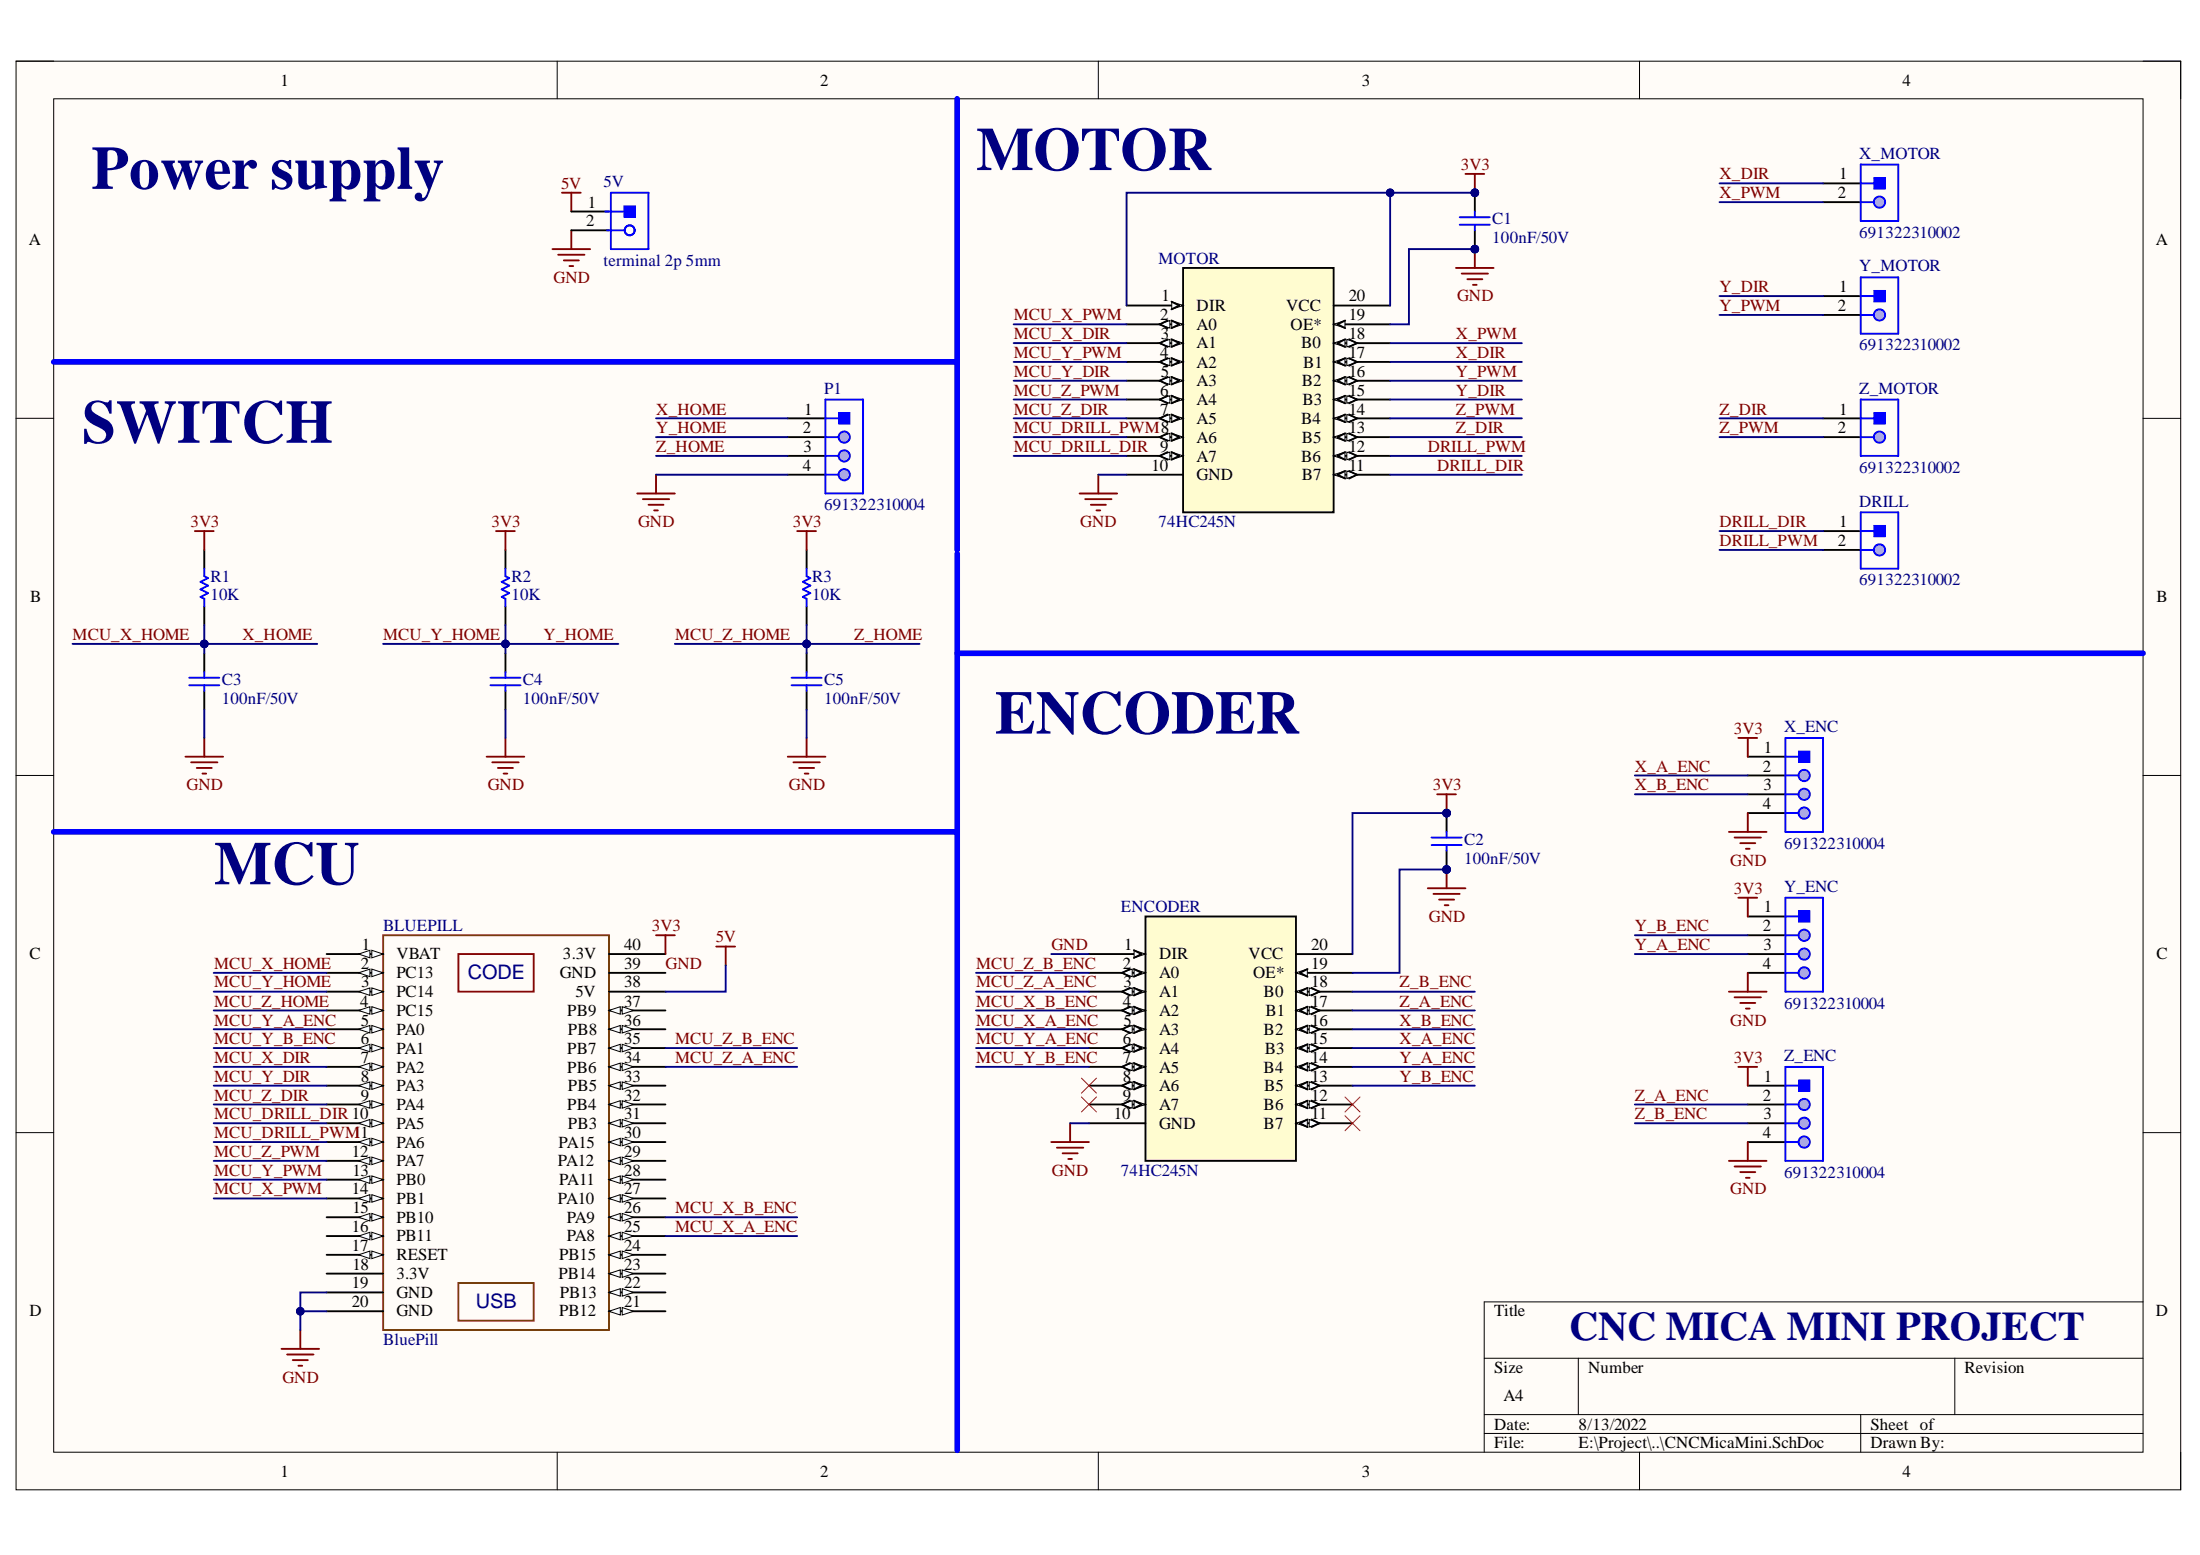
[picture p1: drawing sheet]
# Altium project CNCMicaMini.PrjPcb
1 sheet, 20 parts. Net scope: global (net labels, ports and power ports of the same name join across sheets).
Board files: CNCMicaMini_Pre.PcbDoc, CNCMicaMini.PcbDoc

## Sheet CNCMicaMini.SchDoc
size A4; SheetNumber: 1; SheetTotal: 1

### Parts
5V  terminal 2p 5mm  [terminal 2p 5mm]
BLUEPILL  BluePill  [BlUEPILL]
C1  value 100nF/50V  [CAP-SM-0805]  (hidden comment: Cap-100nF-50V-0805)
C2  value 100nF/50V  [CAP-SM-0805]  (hidden comment: Cap-100nF-50V-0805)
C3  value 100nF/50V  [CAP-SM-0805]  (hidden comment: Cap-100nF-50V-0805)
C4  value 100nF/50V  [CAP-SM-0805]  (hidden comment: Cap-100nF-50V-0805)
C5  value 100nF/50V  [CAP-SM-0805]  (hidden comment: Cap-100nF-50V-0805)
DRILL  691322310002  [691322310002]
ENCODER  74HC245N  [74HC245N]
MOTOR  74HC245N  [74HC245N]
P1  691322310004  [691322310004]
R1  value 10K  [RES-SM-0805]  (hidden comment: Res-10k-0805)
R2  value 10K  [RES-SM-0805]  (hidden comment: Res-10k-0805)
R3  value 10K  [RES-SM-0805]  (hidden comment: Res-10k-0805)
X_ENC  691322310004  [691322310004]
X_MOTOR  691322310002  [691322310002]
Y_ENC  691322310004  [691322310004]
Y_MOTOR  691322310002  [691322310002]
Z_ENC  691322310004  [691322310004]
Z_MOTOR  691322310002  [691322310002]

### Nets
3V3: BLUEPILL.40(3.3V) C1.2 C2.2 ENCODER.20(VCC) MOTOR.1(DIR) MOTOR.20(VCC) R1.2 R2.2 R3.2 X_ENC.1 Y_ENC.1 Z_ENC.1
5V: 5V.1 BLUEPILL.38(5V)
GND: 5V.2 BLUEPILL.19(GND) BLUEPILL.20(GND) BLUEPILL.39(GND) C1.1 C2.1 C3.1 C4.1 C5.1 ENCODER.1(DIR) ENCODER.10(GND) ENCODER.19(OE*) MOTOR.10(GND) MOTOR.19(OE*) P1.4 X_ENC.4 Y_ENC.4 Z_ENC.4
DRILL_DIR: DRILL.1 MOTOR.11(B7)
DRILL_PWM: DRILL.2 MOTOR.12(B6)
MCU_DRILL_DIR: BLUEPILL.10(PA5) MOTOR.9(A7)
MCU_DRILL_PWM: BLUEPILL.11(PA6) MOTOR.8(A6)
MCU_X_A_ENC: BLUEPILL.25(PA8) ENCODER.5(A3)
MCU_X_B_ENC: BLUEPILL.26(PA9) ENCODER.4(A2)
MCU_X_DIR: BLUEPILL.7(PA2) MOTOR.3(A1)
MCU_X_HOME: BLUEPILL.2(PC13) C3.2 P1.1 R1.1  [also labelled X_HOME]
MCU_X_PWM: BLUEPILL.14(PB1) MOTOR.2(A0)
MCU_Y_A_ENC: BLUEPILL.5(PA0) ENCODER.6(A4)
MCU_Y_B_ENC: BLUEPILL.6(PA1) ENCODER.7(A5)
MCU_Y_DIR: BLUEPILL.8(PA3) MOTOR.5(A3)
MCU_Y_HOME: BLUEPILL.3(PC14) C4.2 P1.2 R2.1  [also labelled Y_HOME]
MCU_Y_PWM: BLUEPILL.13(PB0) MOTOR.4(A2)
MCU_Z_A_ENC: BLUEPILL.34(PB6) ENCODER.3(A1)
MCU_Z_B_ENC: BLUEPILL.35(PB7) ENCODER.2(A0)
MCU_Z_DIR: BLUEPILL.9(PA4) MOTOR.7(A5)
MCU_Z_HOME: BLUEPILL.4(PC15) C5.2 P1.3 R3.1  [also labelled Z_HOME]
MCU_Z_PWM: BLUEPILL.12(PA7) MOTOR.6(A4)
X_A_ENC: ENCODER.15(B3) X_ENC.2
X_B_ENC: ENCODER.16(B2) X_ENC.3
X_DIR: MOTOR.17(B1) X_MOTOR.1
X_PWM: MOTOR.18(B0) X_MOTOR.2
Y_A_ENC: ENCODER.14(B4) Y_ENC.3
Y_B_ENC: ENCODER.13(B5) Y_ENC.2
Y_DIR: MOTOR.15(B3) Y_MOTOR.1
Y_PWM: MOTOR.16(B2) Y_MOTOR.2
Z_A_ENC: ENCODER.17(B1) Z_ENC.2
Z_B_ENC: ENCODER.18(B0) Z_ENC.3
Z_DIR: MOTOR.13(B5) Z_MOTOR.1
Z_PWM: MOTOR.14(B4) Z_MOTOR.2

Not connected (* = marked no-connect by the designer): BLUEPILL 1(VBAT) 15(PB10) 16(PB11) 17(RESET) 18(3.3V) 21(PB12) 22(PB13) 23(PB14) 24(PB15) 27(PA10) 28(PA11) 29(PA12) 30(PA15) 31(PB3) 32(PB4) 33(PB5) 36(PB8) 37(PB9); ENCODER 8(A6)* 9(A7)* 11(B7)* 12(B6)*

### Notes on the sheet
- Power supply
- MOTOR
- SWITCH
- ENCODER
- MCU
- CNC MICA MINI PROJECT
